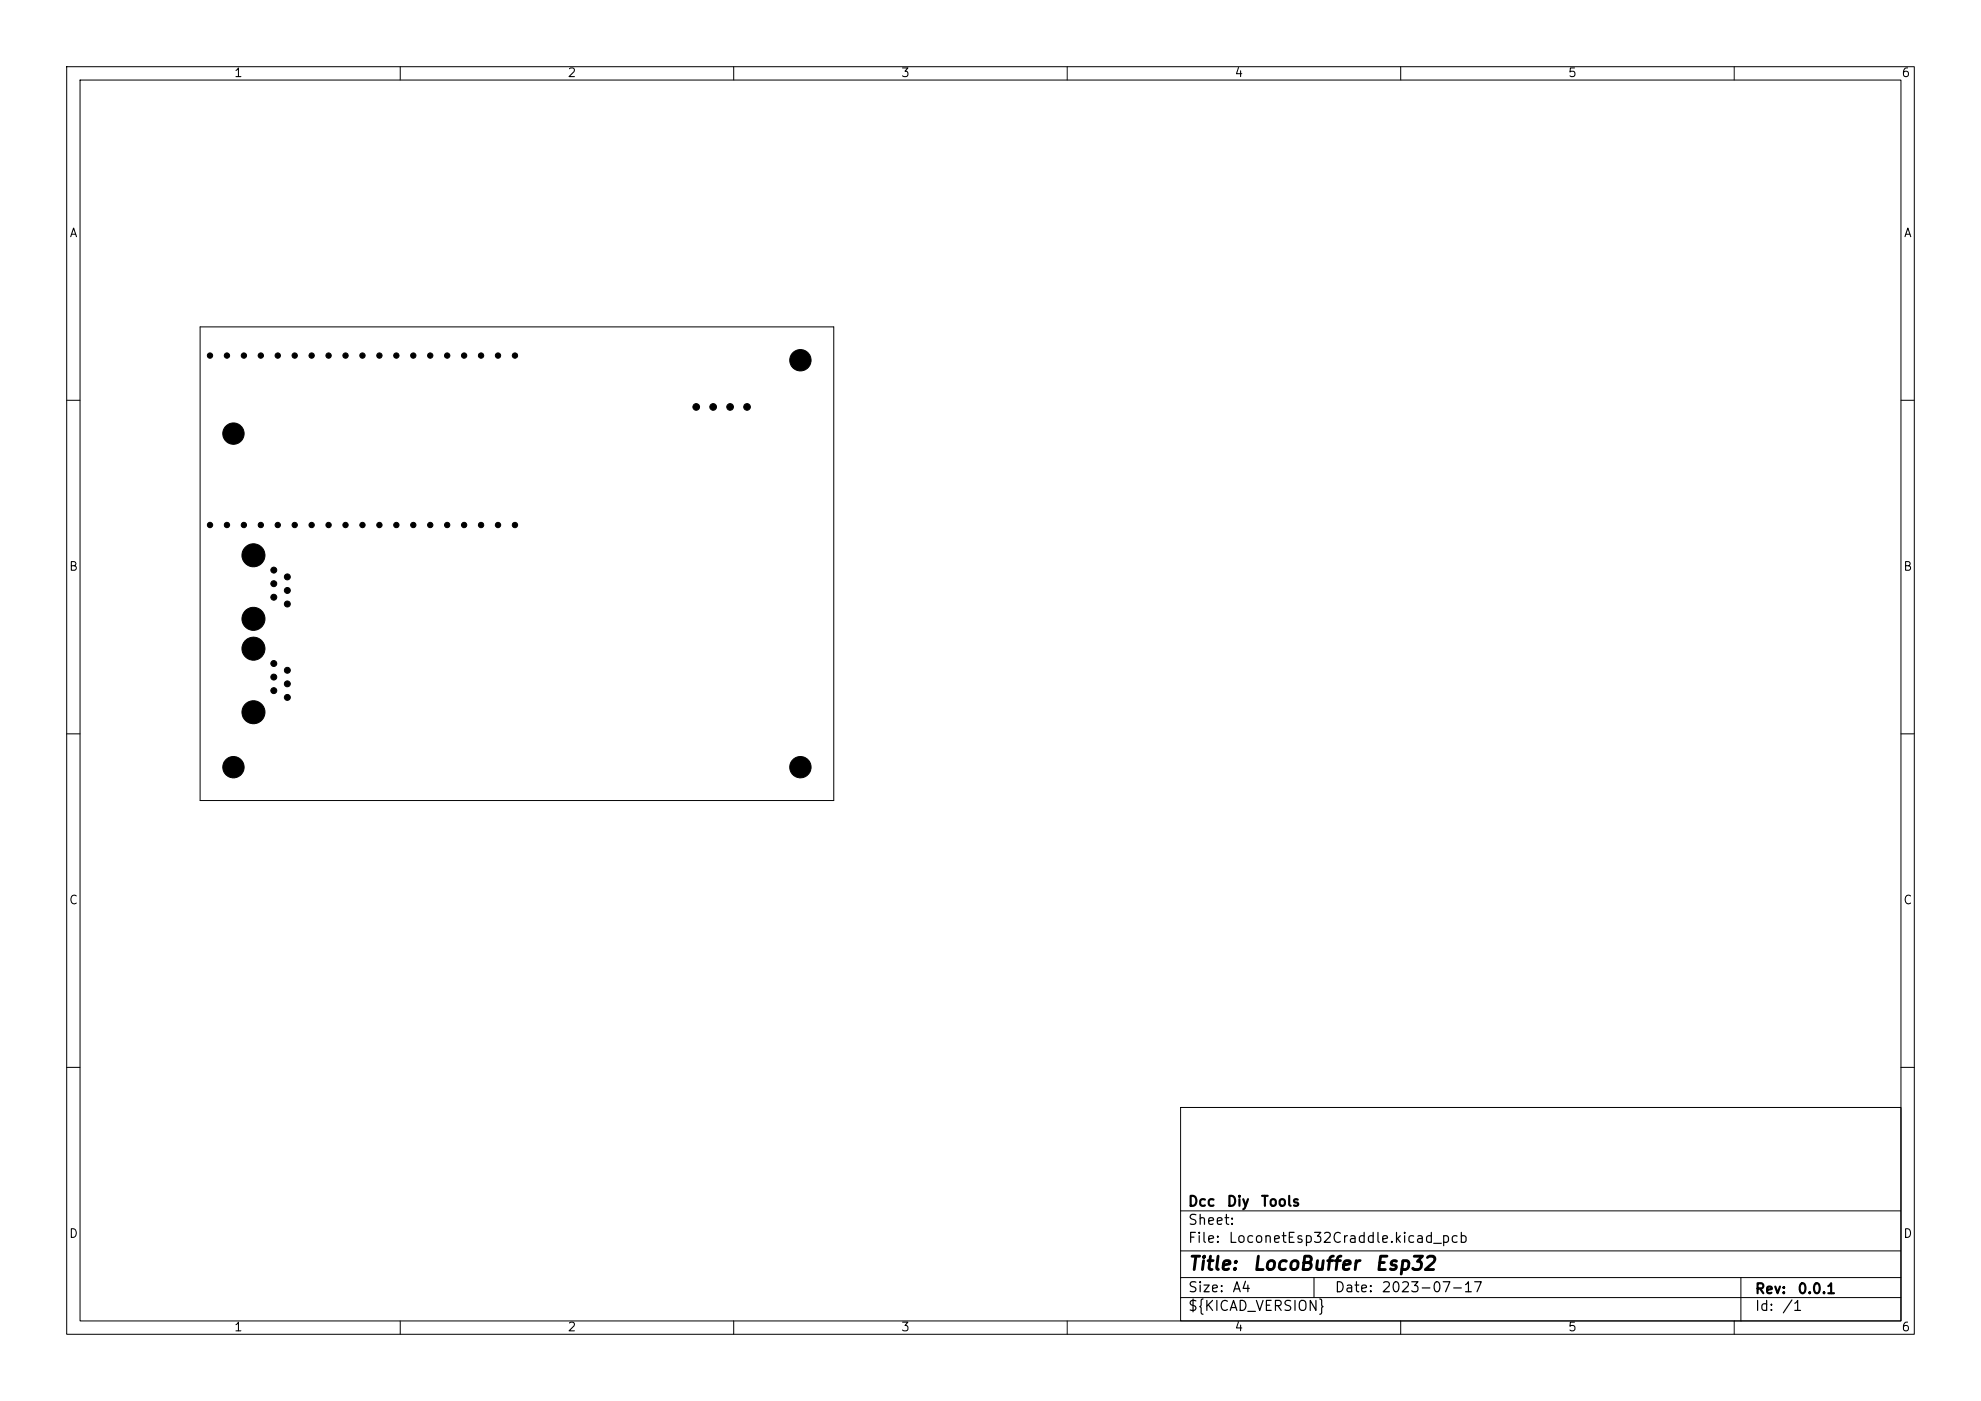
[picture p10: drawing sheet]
<svg xmlns="http://www.w3.org/2000/svg" width="297mm" height="210mm" viewBox="0 0 297 210" stroke-linecap="round" stroke-linejoin="round" font-family="sans-serif">
<g fill="none" stroke="#000" stroke-width=".15">
<path d="M10 10h277v190h-277zM12 12h273v186h-273zM60 10v2M110 10v2M160 10v2M210 10v2M260 10v2M30 49h95v71h-95zM10 60h2M285 60h2M10 110h2M285 110h2"/>
<path d="M10 160h2M177 166h108v32h-108zM285 160h2M60 198v2M110 198v2M160 198v2M177 194.5h108M177 191.5h108M177 187.5h108M177 181.5h108M197 191.5v3M210 198v2"/>
<path d="M260 198v2M261 191.5v6.5"/>
</g>
<g fill="#000" stroke="#000" stroke-width=".15">
<circle cx="31.5" cy="53.3" r=".4"/>
<circle cx="34" cy="53.3" r=".4"/>
<circle cx="36.6" cy="53.3" r=".4"/>
<circle cx="39.1" cy="53.3" r=".4"/>
<circle cx="41.6" cy="53.3" r=".4"/>
<circle cx="44.2" cy="53.3" r=".4"/>
<circle cx="46.7" cy="53.3" r=".4"/>
<circle cx="49.3" cy="53.3" r=".4"/>
<circle cx="51.8" cy="53.3" r=".4"/>
<circle cx="54.3" cy="53.3" r=".4"/>
<circle cx="56.9" cy="53.3" r=".4"/>
<circle cx="59.4" cy="53.3" r=".4"/>
<circle cx="62" cy="53.3" r=".4"/>
<circle cx="64.5" cy="53.3" r=".4"/>
<circle cx="67" cy="53.3" r=".4"/>
<circle cx="69.6" cy="53.3" r=".4"/>
<circle cx="72.1" cy="53.3" r=".4"/>
<circle cx="74.7" cy="53.3" r=".4"/>
<circle cx="77.2" cy="53.3" r=".4"/>
<circle cx="120" cy="54" r="1.6"/>
<circle cx="31.5" cy="78.7" r=".4"/>
<circle cx="34" cy="78.7" r=".4"/>
<circle cx="35" cy="65" r="1.6"/>
<circle cx="36.6" cy="78.7" r=".4"/>
<circle cx="39.1" cy="78.7" r=".4"/>
<circle cx="41.6" cy="78.7" r=".4"/>
<circle cx="44.2" cy="78.7" r=".4"/>
<circle cx="46.7" cy="78.7" r=".4"/>
<circle cx="49.3" cy="78.7" r=".4"/>
<circle cx="51.8" cy="78.7" r=".4"/>
<circle cx="54.3" cy="78.7" r=".4"/>
<circle cx="56.9" cy="78.7" r=".4"/>
<circle cx="59.4" cy="78.7" r=".4"/>
<circle cx="62" cy="78.7" r=".4"/>
<circle cx="64.5" cy="78.7" r=".4"/>
<circle cx="67" cy="78.7" r=".4"/>
<circle cx="69.6" cy="78.7" r=".4"/>
<circle cx="72.1" cy="78.7" r=".4"/>
<circle cx="74.7" cy="78.7" r=".4"/>
<circle cx="77.2" cy="78.7" r=".4"/>
<circle cx="104.4" cy="61" r=".5"/>
<circle cx="106.9" cy="61" r=".5"/>
<circle cx="109.5" cy="61" r=".5"/>
<circle cx="112" cy="61" r=".5"/>
<circle cx="38" cy="83.2" r="1.72"/>
<circle cx="38" cy="92.8" r="1.72"/>
<circle cx="38" cy="97.2" r="1.72"/>
<circle cx="41" cy="87.5" r=".44"/>
<circle cx="41" cy="89.5" r=".44"/>
<circle cx="41" cy="85.5" r=".44"/>
<circle cx="41" cy="99.5" r=".45"/>
<circle cx="43.1" cy="88.5" r=".44"/>
<circle cx="43.1" cy="90.5" r=".44"/>
<circle cx="43.1" cy="86.5" r=".44"/>
<circle cx="35" cy="115" r="1.6"/>
<circle cx="38" cy="106.8" r="1.72"/>
<circle cx="41" cy="101.5" r=".45"/>
<circle cx="41" cy="103.5" r=".45"/>
<circle cx="43.1" cy="104.5" r=".45"/>
<circle cx="43.1" cy="100.5" r=".45"/>
<circle cx="43.1" cy="102.5" r=".45"/>
<circle cx="120" cy="115" r="1.6"/>
</g>
<g font-size="2">
<text x="178" y="190.9">Title:</text>
<text x="187.7" y="190.9">LocoBuffer</text>
<text x="206" y="190.9">Esp32</text>
</g>
<g font-size="1.5">
<text x="178" y="184">Sheet:</text>
<text x="178" y="181.2">Dcc</text>
<text x="183.8" y="181.2">Diy</text>
<text x="188.9" y="181.2">Tools</text>
<text x="178" y="186.7">File:</text>
<text x="184.1" y="186.7">LoconetEsp32Craddle.kicad_pcb</text>
<text x="178" y="196.9">${KICAD_VERSION}</text>
<text x="178" y="194.1">Size:</text>
<text x="184.7" y="194.1">A4</text>
<text x="200" y="194.1">Date:</text>
<text x="207" y="194.1">2023-07-17</text>
<text x="263" y="194.3">Rev:</text>
<text x="263" y="196.9">Id:</text>
<text x="267.1" y="196.9">/1</text>
<text x="269.4" y="194.3">0.0.1</text>
</g>
<g font-size="1.3">
<text x="35" y="11.9">1</text>
<text x="85" y="11.9">2</text>
<text x="135" y="11.9">3</text>
<text x="185" y="11.9">4</text>
<text x="235" y="11.9">5</text>
<text x="285" y="11.9">6</text>
<text x="10.3" y="35.9">A</text>
<text x="285.4" y="35.9">A</text>
<text x="10.3" y="85.9">B</text>
<text x="285.3" y="85.9">B</text>
<text x="10.3" y="135.9">C</text>
<text x="285.3" y="135.9">C</text>
<text x="10.3" y="185.9">D</text>
<text x="285.3" y="185.9">D</text>
<text x="35" y="199.9">1</text>
<text x="85" y="199.9">2</text>
<text x="135" y="199.9">3</text>
<text x="185" y="199.9">4</text>
<text x="235" y="199.9">5</text>
<text x="285" y="199.9">6</text>
</g>
</svg>
